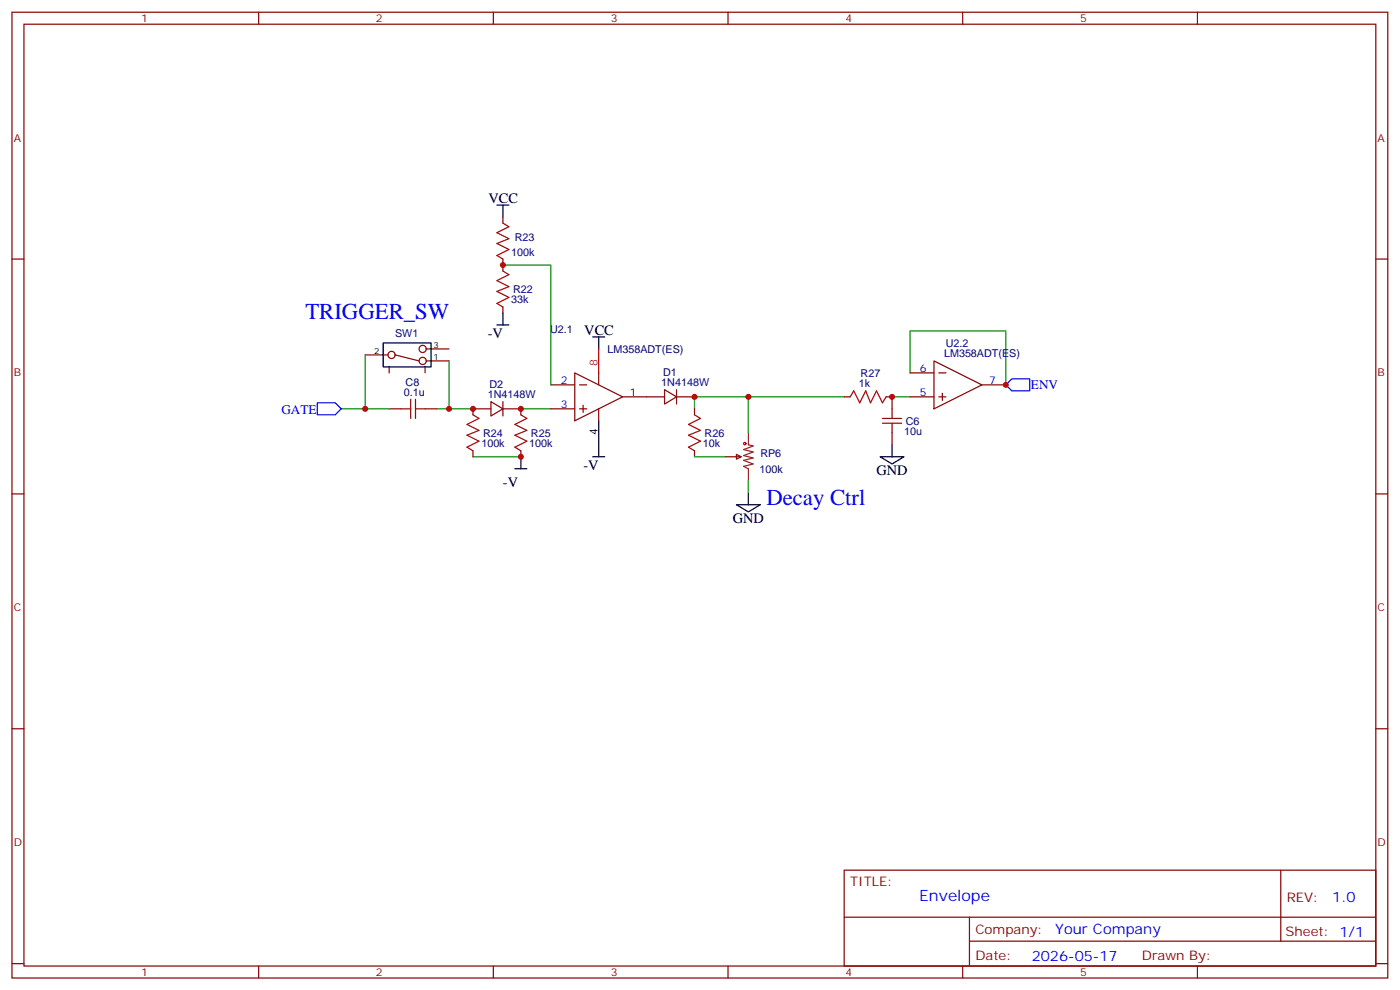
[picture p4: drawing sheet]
<svg xmlns="http://www.w3.org/2000/svg" width="412mm" height="291mm" viewBox="0 0 412 291" stroke-linecap="round" stroke-linejoin="round" font-family="sans-serif">
<g fill="none" stroke="#870000" stroke-width=".35">
<path d="M3.5 3.6h405.4v284.3h-405.4zM7.1 7.1h398.2v277.3h-398.2zM76.2 3.6v3.5M145.3 3.6v3.5M214.5 3.6v3.5M283.6 3.6v3.5M352.8 3.6v3.5M3.5 76.3h3.6M148.2 63.9v1.8M148.2 76.3v3.5M405.3 76.3h3.6M148.2 90.4v1.7"/>
<path d="M107.6 104.5h6.7M114.7 108v1.8M116.4 104.5l7.1 1.8M125.2 108v1.8M125.6 106.3h6.7M125.6 102.7h6.7M144.6 118.3l3.6 2.1-3.6 2.1zM148.2 118.3v4.2M162.3 113.3h7M169.3 109.8l14.1 7-14.1 7.1zM170.7 113.3h2.2M171.8 119.3v2.1"/>
<path d="M176.4 109.8v3.5M183.4 116.8h12.4M195.8 114.7l3.5 2.1-3.5 2.2zM199.3 116.8h5.3M199.3 114.7v4.3M248.7 116.8h1.8M261.1 116.8h1.7v3.6M268.1 116.8h7.1M268.1 109.8h7.1M275.2 106.3l14.1 7-14.1 7.1zM276.6 116.8h2.1M276.6 109.8h2.1"/>
<path d="M277.6 115.8v2.1M289.3 113.3h7M114.7 120.4h3.5M125.2 120.4h3.6M139.3 132.7v1.8M144.6 120.4h-5.3v1.7M148.2 120.4h5.3v1.7M153.5 132.7v1.8M162.3 120.4h7M170.7 120.4h2.2M176.4 120.4v3.5M204.6 120.4v1.7"/>
<path d="M204.6 132.7v1.8M213.4 134.5h5M217 133.8l1.4 .7-1.4 .7zM262.8 127.4v3.6M3.5 145.4h3.6M405.3 145.4h3.6M3.5 214.6h3.6M405.3 214.6h3.6M248.7 256.2h156.6v28.2h-156.6zM377.3 256.2v20.9M248.7 270h156.5M285.6 277.1h119.6"/>
<path d="M285.6 270v14.1M3.5 283.7h3.6M76.2 284.4v3.5M145.3 284.4v3.5M214.5 284.4v3.5M283.6 284.4v3.5M352.8 284.4v3.5M405.3 283.7h3.6"/>
<circle cx="115.4" cy="104.5" r="1.06"/>
<circle cx="124.5" cy="106.3" r="1.06"/>
<circle cx="124.5" cy="102.7" r="1.06"/>
</g>
<g fill="none" stroke="#008700" stroke-width=".35">
<path d="M148.2 78h14.1v35.3M107.6 104.5v15.9M132.3 106.3v14.1M220.5 116.8v10.6M248.7 116.8h-44.1v3.6M262.8 116.8h5.3M268.1 109.8v-12.4h28.2v15.9M100.5 120.4h14.2M128.8 120.4h10.5M139.3 134.5h14.2M153.5 120.4h8.8M204.6 134.5h8.8"/>
<path d="M220.5 141.5v3.6"/>
</g>
<g fill="none" stroke="#000" stroke-width=".35">
<path d="M146.4 60.4h3.5M148.2 60.4v3.5M146.4 95.7h3.5M148.2 92.1v3.6M174.6 99.2h3.6M176.4 99.2v3.5M112.9 101h14.1v7h-14.1zM151.7 138h3.5M153.5 134.5v3.5M174.6 134.5h3.6M176.4 123.9v10.6M259.3 134.5h7l-3.5 2.1z"/>
<path d="M262.8 131v3.5M217 148.6h7l-3.5 2.1zM220.5 145.1v3.5"/>
</g>
<path d="M93.5 118.6h5.3l1.7 1.8-1.7 1.7h-5.3zM296.3 113.3l1.8-1.8h5.3v3.6h-5.3z" fill="none" stroke="#00f" stroke-width=".35"/>
<path d="M176.4 102.7v7.1" fill="none" stroke="#f00" stroke-width=".35"/>
<g fill="none" stroke="#a10000" stroke-width=".35">
<path d="M148.2 79.8l1.7 1.1-3.5 1.7 3.5 1.8-3.5 1.4 3.5 1.8-3.5 1.7 1.8 1.1M148.2 65.7l1.7 1-3.5 1.8 3.5 1.8-3.5 1.4 3.5 1.7-3.5 1.8 1.8 1.1M121 117.5v5.7M122.4 117.5v5.7M250.5 116.8l1-1.7 1.8 3.5 1.8-3.5 1.4 3.5 1.7-3.5 1.8 3.5 1.1-1.8M118.2 120.4h2.8M122.4 120.4h2.8M139.3 122.1l1.8 1.1-3.5 1.8 3.5 1.7-3.5 1.4 3.5 1.8-3.5 1.8 1.7 1M153.5 122.1l1.7 1.1-3.5 1.8 3.5 1.7-3.5 1.4 3.5 1.8-3.5 1.8 1.8 1M204.6 122.1l1.8 1.1-3.6 1.8 3.6 1.7-3.6 1.4 3.6 1.8-3.6 1.8 1.8 1M260 124.6h5.6M260 123.2h5.6"/>
<path d="M262.8 120.4v2.8M262.8 124.6v2.8"/>
<circle cx="219.4" cy="130.6" r=".35"/>
</g>
<path d="M220.5 127.4v3.6l1.4 .3-2.8 1.1 2.8 .7-2.8 1 2.8 .7-2.8 .7 2.8 1.1-2.8 .7 1.4 .7v3.5" fill="none" stroke="#8c2424" stroke-width=".35"/>
<g fill="#c00">
<circle cx="296.3" cy="113.3" r=".88"/>
<circle cx="148.2" cy="78" r=".88"/>
<circle cx="262.8" cy="116.8" r=".88"/>
<circle cx="204.6" cy="116.8" r=".88"/>
<circle cx="153.5" cy="120.4" r=".88"/>
<circle cx="139.3" cy="120.4" r=".88"/>
<circle cx="220.5" cy="116.8" r=".88"/>
<circle cx="153.5" cy="134.5" r=".88"/>
<circle cx="107.6" cy="120.4" r=".88"/>
<circle cx="132.3" cy="120.4" r=".88"/>
</g>
<g font-size="6.7" fill="#00f">
<text x="90" y="93.9">TRIGGER_SW</text>
<text x="225.8" y="148.6">Decay Ctrl</text>
</g>
<text font-size="4.6" fill="#00f" x="270.8" y="265.2">Envelope</text>
<g font-size="4.2">
<text x="143.9" y="59.7">VCC</text>
<text x="143.7" y="99.4">-V</text>
<text x="172.2" y="98.5">VCC</text>
<text x="148.2" y="143.3">-V</text>
<text x="171.9" y="138.2">-V</text>
<text x="258.2" y="139.8">GND</text>
<text x="215.9" y="153.9">GND</text>
</g>
<g font-size="4.2" fill="#00f">
<text x="392.5" y="265.4">1.0</text>
<text x="310.9" y="275">Your Company</text>
<text x="304" y="282.8">2026-05-17</text>
</g>
<g font-size="3.9" fill="#00f">
<text x="303.8" y="114.5">ENV</text>
<text x="82.9" y="121.7">GATE</text>
</g>
<g font-size="3.9" fill="#800">
<text x="250.5" y="260.8">TITLE:</text>
<text x="379.1" y="265.4">REV:</text>
<text x="287.4" y="275">Company:</text>
<text x="378.7" y="275.6">Sheet: 1/1</text>
<text x="287.4" y="282.6">Date:</text>
<text x="336.4" y="282.7">Drawn By:</text>
</g>
<g font-size="3.2" fill="#800">
<text x="41.6" y="6.6">1</text>
<text x="110.8" y="6.6">2</text>
<text x="179.9" y="6.6">3</text>
<text x="249.1" y="6.6">4</text>
<text x="318.2" y="6.6">5</text>
<text x="4.1" y="41.7">A</text>
<text x="405.9" y="41.7">A</text>
<text x="4.1" y="110.8">B</text>
<text x="405.9" y="110.8">B</text>
<text x="4.1" y="180">C</text>
<text x="405.9" y="180">C</text>
<text x="4.1" y="249.1">D</text>
<text x="405.9" y="249.1">D</text>
<text x="41.6" y="287.4">1</text>
<text x="110.8" y="287.4">2</text>
<text x="179.9" y="287.4">3</text>
<text x="249.1" y="287.4">4</text>
<text x="318.2" y="287.4">5</text>
</g>
<g font-size="3.2" fill="#000080">
<text x="151.7" y="71">R23</text>
<text x="150.6" y="75.2">100k</text>
<text x="150.6" y="89.3">33k</text>
<text x="151.1" y="86.4">R22</text>
<text x="116.4" y="99.2">SW1</text>
<text x="162.1" y="98">U2.1</text>
<text x="179" y="104">LM358ADT(ES)</text>
<text x="278.1" y="105.2">LM358ADT(ES)</text>
<text x="278.6" y="102.2">U2.2</text>
<text x="119.5" y="113.5">C8</text>
<text x="194.8" y="113.7">1N4148W</text>
<text x="195.4" y="110.7">D1</text>
<text x="253.6" y="111">R27</text>
<text x="119" y="116.5">0.1u</text>
<text x="143.7" y="117.2">1N4148W</text>
<text x="144.2" y="114.2">D2</text>
<text x="253" y="114">1k</text>
<text x="266.9" y="125.2">C6</text>
<text x="141.8" y="131.7">100k</text>
<text x="142.3" y="128.7">R24</text>
<text x="155.9" y="131.7">100k</text>
<text x="156.4" y="128.7">R25</text>
<text x="207.1" y="131.7">10k</text>
<text x="207.6" y="128.7">R26</text>
<text x="266.3" y="128.2">10u</text>
<text x="224" y="134.5">RP6</text>
<text x="223.8" y="139.3">100k</text>
</g>
<text font-size="3.2" fill="#f00" x="176" y="107.7" transform="rotate(-90 176 107.7)">8</text>
<g font-size="3.2" fill="#00f">
<text x="165.2" y="113">2</text>
<text x="271" y="109.4">6</text>
<text x="291.4" y="113">7</text>
<text x="185.6" y="116.5">1</text>
<text x="271" y="116.5">5</text>
<text x="165.2" y="120">3</text>
</g>
<text font-size="3.2" x="176" y="128" transform="rotate(-90 176 128)">4</text>
<g font-size="2.5">
<text x="110.3" y="104.1">2</text>
<text x="127.7" y="105.9">1</text>
<text x="127.7" y="102.4">3</text>
</g>
</svg>
